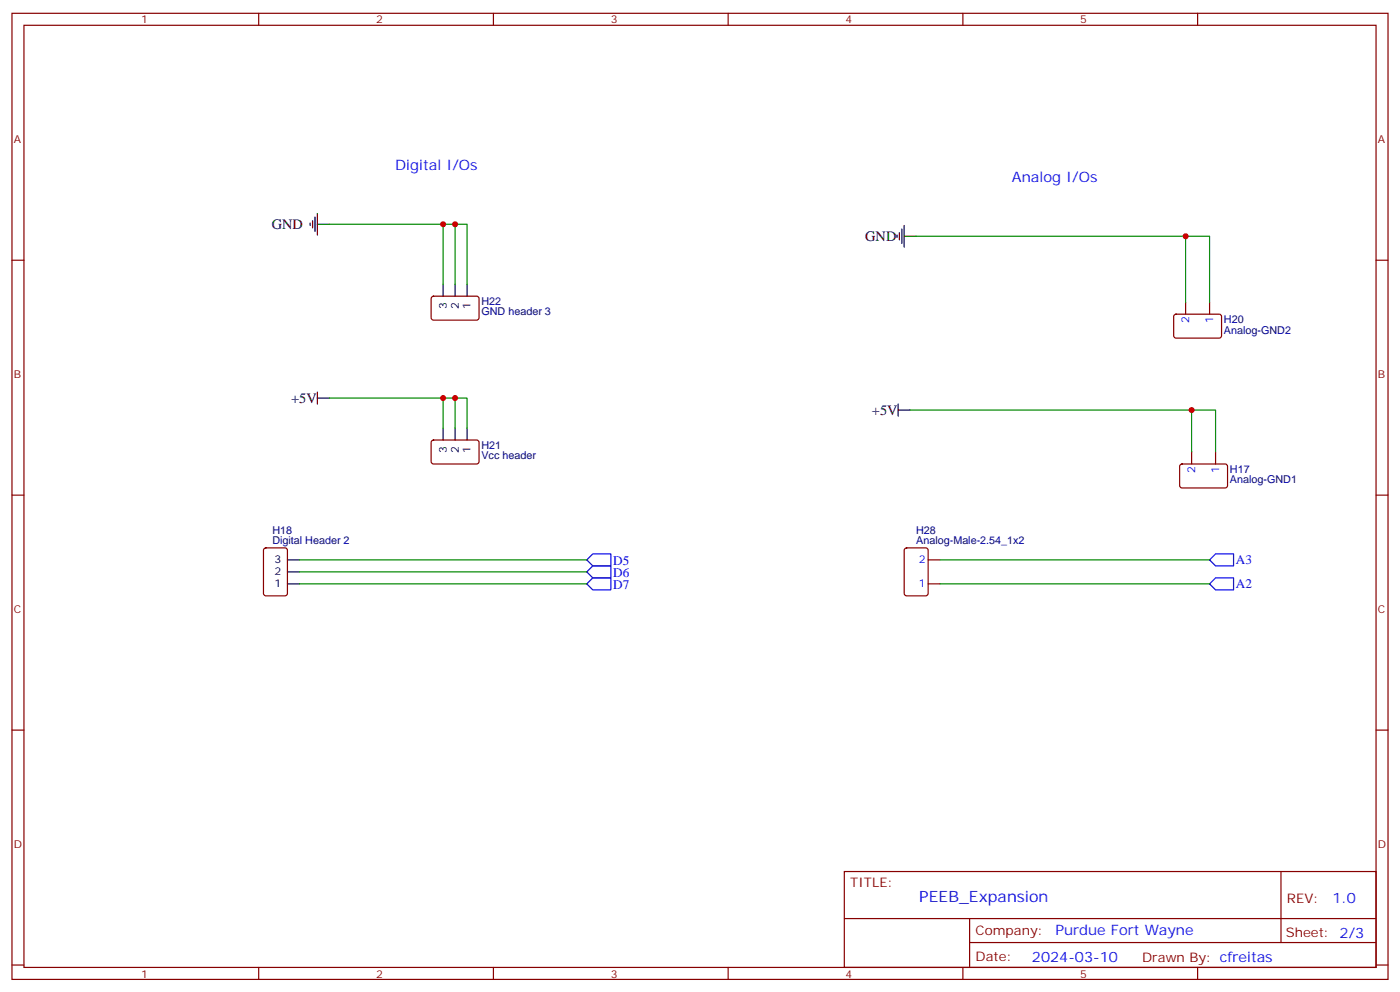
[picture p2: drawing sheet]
<svg xmlns="http://www.w3.org/2000/svg" width="412mm" height="292mm" viewBox="0 0 412 292" stroke-linecap="round" stroke-linejoin="round" font-family="sans-serif">
<g fill="none" stroke="#870000" stroke-width=".35">
<path d="M3.5 3.9h405.4v284.4h-405.4zM7.1 7.4h398.2v277.3h-398.2zM76.2 3.9v3.5M145.3 3.9v3.5M214.5 3.9v3.5M283.6 3.9v3.5M352.8 3.9v3.5M3.5 76.6h3.6M405.3 76.6h3.6M127.2 87.4l.5-.2h13l.4 .7-.1 5.9-.6 .4h-13l-.4-.7v-5.6zM346 92.7l.4-.2h13l.4 .7v5.9l-.7 .4h-12.9l-.5-.7v-5.6zM349.2 88.9v3.6"/>
<path d="M356.3 88.9v3.6M127.2 129.7l.5-.2 13 .1 .4 .6-.1 5.9-.6 .5-13-.1-.4-.6v-5.7zM347.7 136.8l.5-.2h13l.4 .7-.1 5.9-.6 .4-13-.1-.4-.6v-5.6zM351 133v3.6M358.1 133v3.6M3.5 145.7h3.6M405.3 145.7h3.6M77.8 161.5l.5-.2h5.7l.6 .4 .1 13-.5 .6-5.9 .1-.6-.5-.1-12.9zM266.6 161.5l.5-.2h5.6l.6 .4 .1 13-.5 .6-5.8 .1-.7-.5-.1-12.9zM273.4 171.8h3.5M273.4 164.8h3.5M3.5 214.9h3.6"/>
<path d="M405.3 214.9h3.6M248.7 256.5h156.6v28.2h-156.6zM377.3 256.5v20.9M248.7 270.4h156.5M285.6 277.4h119.6M285.6 270.4v14.1M3.5 284h3.6M76.2 284.7v3.6M145.3 284.7v3.6M214.5 284.7v3.6M283.6 284.7v3.6M352.8 284.7v3.6"/>
<path d="M405.3 284h3.6"/>
</g>
<g fill="none" stroke="#000" stroke-width=".35">
<path d="M91.4 65.7v.7M92.1 64.9v2.2M92.8 63.9v4.2M93.5 66h3.5M93.5 62.8v6.4M264.2 69.2v.7M264.9 68.5v2.1M265.6 67.4v4.2M266.3 69.5h3.6M266.3 66.4v6.3M130.5 83.6v3.6M134.1 83.6v3.6"/>
<path d="M137.6 83.6v3.6M93.5 115.4v3.5M93.5 117.2h3.5M264.6 118.9v3.5M130.5 126v3.5M134.1 126v3.5M137.6 126v3.5M264.6 120.7h3.5M84.7 164.8h3.5M84.7 171.8h3.5M84.7 168.3h3.5"/>
</g>
<path d="M172.9 171.8l1.7-1.7h5.3v3.5h-5.3zM172.9 168.3l1.7-1.8h5.3v3.6h-5.3zM172.9 164.8l1.7-1.8h5.3v3.5h-5.3zM356.3 171.8l1.8-1.7h5.3v3.5h-5.3zM358.1 163h5.3v3.5h-5.3l-1.8-1.7z" fill="none" stroke="#00f" stroke-width=".35"/>
<g fill="none" stroke="#008700" stroke-width=".35">
<path d="M97 66h40.6v17.6M130.5 66v17.6M134.1 66v17.6M269.9 69.5h86.4v19.4M349.2 69.5v19.4M97 117.2h40.6v8.8M130.5 117.2v8.8M134.1 117.2v8.8M268.1 120.7h90v12.3M351 120.7v12.3M88.2 164.8h84.7M88.2 168.3h84.7"/>
<path d="M88.2 171.8h84.7M276.9 164.8h79.4M276.9 171.8h79.4"/>
</g>
<g fill="#c00">
<circle cx="134.1" cy="66" r=".88"/>
<circle cx="130.5" cy="66" r=".88"/>
<circle cx="134.1" cy="117.2" r=".88"/>
<circle cx="130.5" cy="117.2" r=".88"/>
<circle cx="351" cy="120.7" r=".88"/>
<circle cx="349.3" cy="69.5" r=".88"/>
</g>
<text font-size="4.6" fill="#00f" x="270.8" y="265.5">PEEB_Expansion</text>
<g font-size="4.2" fill="#00f">
<text x="116.4" y="50.1">Digital I/Os</text>
<text x="298.1" y="53.7">Analog I/Os</text>
<text x="392.5" y="265.8">1.0</text>
<text x="310.9" y="275.3">Purdue Fort Wayne</text>
<text x="304" y="283.1">2024-03-10</text>
</g>
<g font-size="4.2">
<text x="80.1" y="67.4">GND</text>
<text x="254.9" y="71">GND</text>
<text x="85.7" y="118.6">+5V</text>
<text x="256.8" y="122.2">+5V</text>
</g>
<g font-size="3.9" fill="#00f">
<text x="180.6" y="166.2">D5</text>
<text x="364.1" y="166">A3</text>
<text x="180.6" y="173.2">D7</text>
<text x="180.6" y="169.7">D6</text>
<text x="364.1" y="173">A2</text>
</g>
<g font-size="3.9" fill="#800">
<text x="250.5" y="261.1">TITLE:</text>
<text x="379.1" y="265.8">REV:</text>
<text x="287.4" y="275.3">Company:</text>
<text x="378.7" y="275.9">Sheet: 2/3</text>
<text x="287.4" y="283">Date:</text>
<text x="336.4" y="283.1">Drawn By: cfreitas</text>
</g>
<g font-size="3.2" fill="#800">
<text x="41.6" y="6.9">1</text>
<text x="110.8" y="6.9">2</text>
<text x="179.9" y="6.9">3</text>
<text x="249.1" y="6.9">4</text>
<text x="318.2" y="6.9">5</text>
<text x="4.1" y="42">A</text>
<text x="405.9" y="42">A</text>
<text x="4.1" y="111.2">B</text>
<text x="405.9" y="111.2">B</text>
<text x="4.1" y="180.3">C</text>
<text x="405.9" y="180.3">C</text>
<text x="4.1" y="249.4">D</text>
<text x="405.9" y="249.4">D</text>
<text x="41.6" y="287.7">1</text>
<text x="110.8" y="287.7">2</text>
<text x="179.9" y="287.7">3</text>
<text x="249.1" y="287.7">4</text>
<text x="318.2" y="287.7">5</text>
</g>
<g font-size="3.2" fill="#000080">
<text x="141.8" y="89.8">H22</text>
<text x="141.8" y="92.8">GND header 3</text>
<text x="360.5" y="95">H20</text>
<text x="360.5" y="98.2">Analog-GND2</text>
<text x="141.8" y="135.1">Vcc header</text>
<text x="141.8" y="132.1">H21</text>
<text x="362.3" y="142.3">Analog-GND1</text>
<text x="362.3" y="139.1">H17</text>
<text x="80.2" y="160.2">Digital Header 2</text>
<text x="80.2" y="157">H18</text>
<text x="269.9" y="160.2">Analog-Male-2.54_1x2</text>
<text x="269.9" y="157">H28</text>
</g>
<g font-size="3.2">
<text x="131.6" y="90.9" transform="rotate(-90 131.6 90.9)">3</text>
<text x="135.1" y="90.9" transform="rotate(-90 135.1 90.9)">2</text>
<text x="138.6" y="90.9" transform="rotate(-90 138.6 90.9)">1</text>
<text x="131.6" y="133.3" transform="rotate(-90 131.6 133.3)">3</text>
<text x="135.1" y="133.3" transform="rotate(-90 135.1 133.3)">2</text>
<text x="138.6" y="133.3" transform="rotate(-90 138.6 133.3)">1</text>
<text x="80.9" y="165.8">3</text>
<text x="80.9" y="172.9">1</text>
<text x="80.9" y="169.4">2</text>
</g>
<g font-size="3.2" fill="#00f">
<text x="350.3" y="95.2" transform="rotate(-90 350.3 95.2)">2</text>
<text x="357.4" y="95.2" transform="rotate(-90 357.4 95.2)">1</text>
<text x="352.1" y="139.3" transform="rotate(-90 352.1 139.3)">2</text>
<text x="359.1" y="139.3" transform="rotate(-90 359.1 139.3)">1</text>
<text x="270.7" y="165.8">2</text>
<text x="270.7" y="172.9">1</text>
</g>
</svg>
